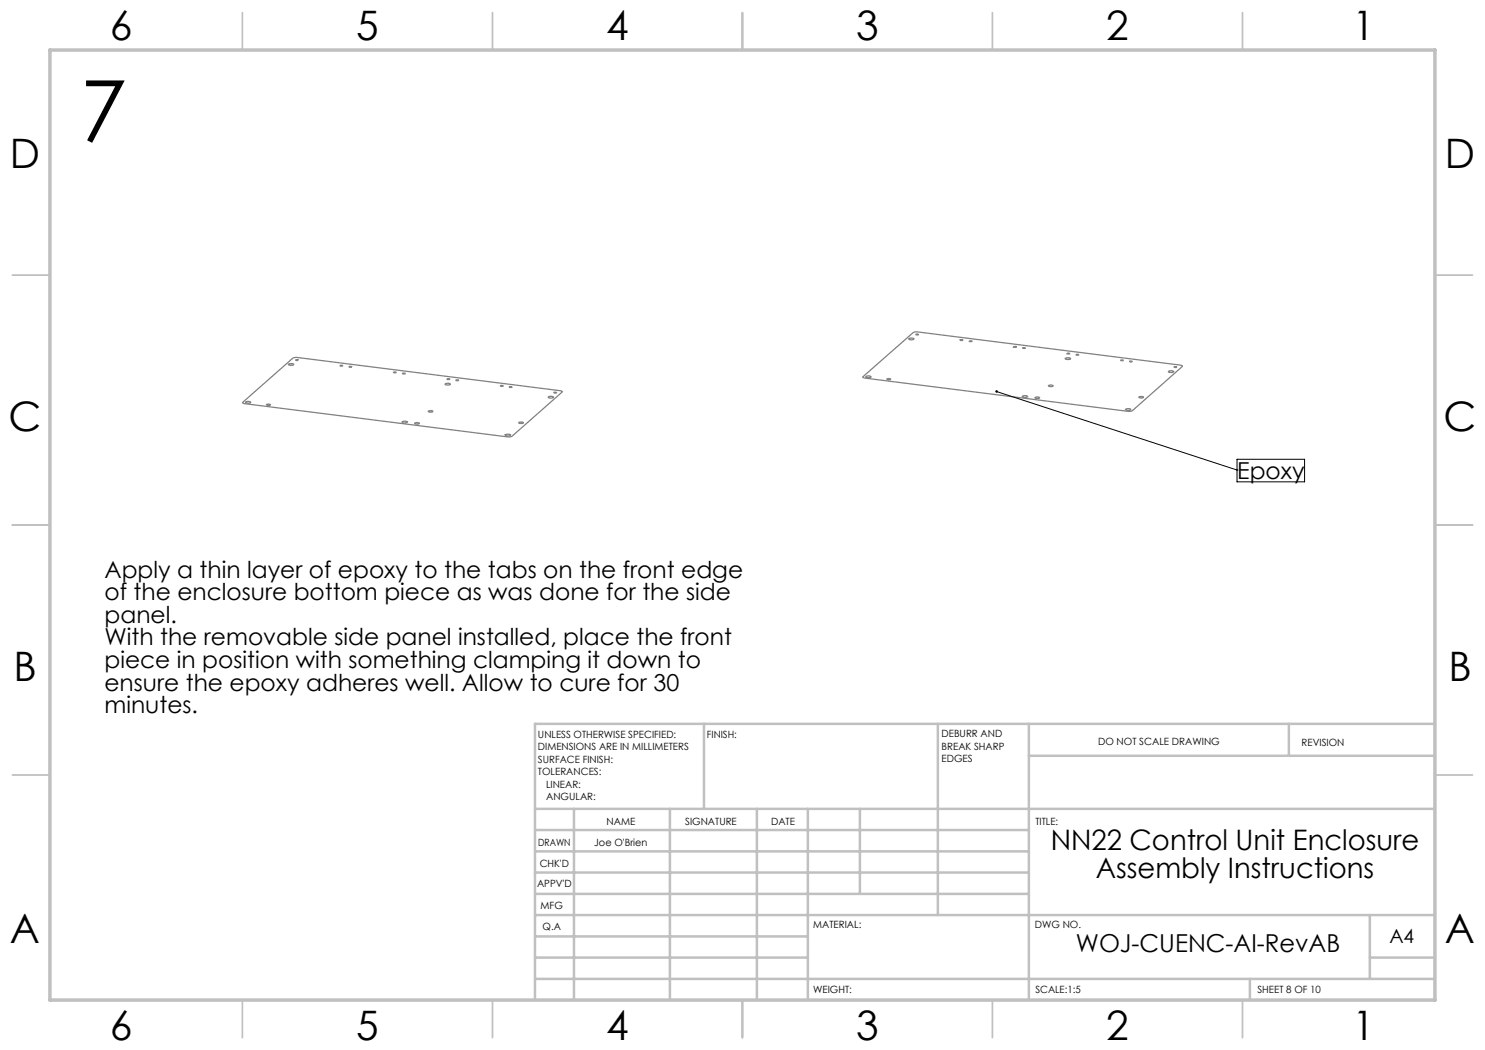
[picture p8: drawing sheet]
<svg xmlns="http://www.w3.org/2000/svg" width="297mm" height="210mm" viewBox="0 0 297 210" stroke-linecap="round" stroke-linejoin="round" font-family="sans-serif">
<g fill="none" stroke="#808080" stroke-width=".25">
<path d="M57.7 72.9a.76 .76 0 0 1 1 0l-.5 .2zM59.1 72h.6zM68 73.1l.5 .1zM69.8 73.3l.5 .1h-.4zM78.7 74.5h.5zM80.5 74.6l.5 .1-.4 .1zM89 76.8a.73 .73 0 0 1 1.1 .1 .8 .8 0 0 1-1.1-.1zM89.4 75.8h.5zM91.2 76l.5 .1-.3 .1zM100.2 77.1l.4 .1h-.4zM101.9 77.4h.5l-.4 .1zM109.7 79.3l1 .1a.64 .64 0 0 1-1 0z"/>
<path d="M110.8 78.5l.5 .1h-.3zM172.5 75.4l10.2-8.9 .5-.2 53.1 6.8 .2 .1-10.1 9-.6 .1-53-6.7zM173.2 75.3a.63 .63 0 0 1 1 .2h-.8l-.3-.1zM177.4 75.8l.4-.1 .3 .2-.4 .1zM181.8 67.7a.8 .8 0 0 1 1 .1 .83 .83 0 0 1-1-.1zM183.2 66.9l.4-.1 .1 .1zM192.1 68h.5zM193.9 68.3l.3-.2 .2 .2zM202.7 69.4l.2-.1 .4 .1zM204.5 79.3a.76 .76 0 0 1 1 .1 .87 .87 0 0 1-1-.1zM204.5 69.6l.5-.1 .1 .1zM207 79.5l.3-.1 .6 .1a.56 .56 0 0 1-.9 0z"/>
<path d="M209.7 77.1l.3-.1 .6 .1a.56 .56 0 0 1-.9 0zM213.1 71.7l.4-.2 .6 .2a.75 .75 0 0 1-1 0zM213.4 70.7l.2-.1 .4 .1zM215.2 70.9h.5l.1 .1zM224.2 72l.5 .1-.3 .1zM225.9 72.3h.5zM227.8 79.4l.2-.1 .7 .1a.6 .6 0 0 1-.9 0zM233.7 74.3a.67 .67 0 0 1 1 .1l-.7 .1zM234.8 73.4h.6l-.3 .1zM48.5 80.5l10.1-8.9 .6-.1 53.1 6.7 .2 .1-10.2 9-.5 .1-53.1-6.7zM49.1 80.4l.7-.1 .3 .1a.73 .73 0 0 1-1 .1zM53.3 80.9h.8a.45 .45 0 0 1-.8 0z"/>
<path d="M80.5 84.3l.6-.1 .4 .2a.77 .77 0 0 1-1.1 0zM83 84.6h.9a.56 .56 0 0 1-.9 0zM85.7 82.2l.3-.1 .6 .1a.56 .56 0 0 1-.9 0zM101 87a1.01 1.01 0 0 1 1.1 0 .87 .87 0 0 1-1.1 0zM103.8 84.5a.58 .58 0 0 1 .8 .1l-.6 .1zM225.1 81.9a.75 .75 0 0 1 1 0 .78 .78 0 0 1-1 0z"/>
</g>
<g fill="none" stroke="#c0c0c0" stroke-width=".35">
<path d="M48.5 2.5v7.5M98.5 2.5v7.5M148.5 2.5v7.5M198.5 2.5v7.5M248.5 2.5v7.5M2.5 55h7.5M287 55h7.5M2.5 105h7.5M287 105h7.5M2.5 155h7.5M287 155h7.5M48.5 200v7.5"/>
<path d="M98.5 200v7.5M148.5 200v7.5M198.5 200v7.5M248.5 200v7.5"/>
</g>
<g fill="none" stroke="#c0c0c0" stroke-width=".5">
<path d="M140.8 144.8v17M187.6 144.8v38.2M205.8 144.8v55.2M205.8 151.2h81.2M257.8 144.8v6.4M287 144.8h-180v55.2M107 161.8h180M107 178.8h98.8M107 174.5h98.8M107 170.3h98.8M107 166h98.8M114.8 161.8v38.2"/>
<path d="M134 161.8v38.2M151.4 161.8v38.2M161.6 161.8v38.2M172 161.8v17M107 195.8h180M107 191.5h54.6M107 187.3h54.6M107 183h180M250 195.8v4.2M274 191.5h13M274 183v12.8"/>
</g>
<path d="M10 10h277v190h-277z" fill="none" stroke="#c0c0c0" stroke-width=".7"/>
<path d="M199.3 78.3l48.1 15.7M247.4 94h.1M247.4 91.9h13.5v4.5h-13.5z" fill="none" stroke="#000" stroke-width=".2"/>
<path d="M199.1 78.2a.25 .25 0 0 1 .4-.2 .25 .25 0 0 1 0 .5 .25 .25 0 0 1-.4-.2h.2z" fill="#000"/>
<text font-size="16.9" x="16" y="28.3">7</text>
<g font-size="8.1">
<text x="22" y="8">6</text>
<text x="71.2" y="8">5</text>
<text x="121.2" y="8">4</text>
<text x="171.3" y="8">3</text>
<text x="221.3" y="8">2</text>
<text x="270.5" y="8">1</text>
<text x="2" y="33.6">D</text>
<text x="289" y="33.6">D</text>
<text x="1.7" y="86.1">C</text>
<text x="288.7" y="86.1">C</text>
<text x="2.7" y="136.1">B</text>
<text x="289.7" y="136.1">B</text>
<text x="2" y="188.6">A</text>
<text x="289" y="188.6">A</text>
<text x="22" y="208">6</text>
<text x="71.2" y="208">5</text>
<text x="121.2" y="208">4</text>
<text x="171.3" y="208">3</text>
<text x="221.3" y="208">2</text>
<text x="270.5" y="208">1</text>
</g>
<g font-size="5.6">
<text x="210.1" y="169.9">NN22 Control Unit Enclosure</text>
<text x="219.2" y="175.6">Assembly Instructions</text>
</g>
<text font-size="4.9" x="215.2" y="190.3">WOJ-CUENC-AI-RevAB</text>
<g font-size="4.7">
<text x="247.4" y="95.7">Epoxy</text>
<text x="20.9" y="115.5">Apply a thin layer of epoxy to the tabs on the front edge</text>
<text x="20.9" y="120">of the enclosure bottom piece as was done for the side</text>
<text x="20.9" y="124.6">panel.</text>
<text x="20.9" y="129.1">With the removable side panel installed, place the front</text>
<text x="20.9" y="133.6">piece in position with something clamping it down to</text>
<text x="20.9" y="138.1">ensure the epoxy adheres well. Allow to cure for 30</text>
<text x="20.9" y="142.7">minutes.</text>
</g>
<text font-size="3.9" x="277.9" y="188.5">A4</text>
<g font-size="2">
<text x="107.6" y="147.6">UNLESS OTHERWISE SPECIFIED:</text>
<text x="141.4" y="147.6">FINISH:</text>
<text x="188.3" y="147.5">DEBURR AND</text>
<text x="188.3" y="150">BREAK SHARP</text>
<text x="219.6" y="149">DO NOT SCALE DRAWING</text>
<text x="260.3" y="149.2">REVISION</text>
<text x="107.6" y="150.1">DIMENSIONS ARE IN MILLIMETERS</text>
<text x="107.6" y="152.6">SURFACE FINISH:</text>
<text x="107.6" y="155.1">TOLERANCES:</text>
<text x="188.3" y="152.5">EDGES</text>
<text x="109.2" y="157.6">LINEAR:</text>
<text x="109.2" y="160.1">ANGULAR:</text>
<text x="121.3" y="165">NAME</text>
<text x="137" y="164.9">SIGNATURE</text>
<text x="154.2" y="164.9">DATE</text>
<text x="207.1" y="164.9">TITLE:</text>
<text x="107.6" y="169.1">DRAWN</text>
<text x="107.9" y="173.3">CHK'D</text>
<text x="118.9" y="169.1">Joe O'Brien</text>
<text x="107.4" y="177.4">APPV'D</text>
<text x="108.1" y="181.8">MFG</text>
<text x="108.5" y="186">Q.A</text>
<text x="162.6" y="185.5">MATERIAL:</text>
<text x="207" y="185.5">DWG NO.</text>
<text x="162.6" y="198.5">WEIGHT:</text>
<text x="207.1" y="198.6">SCALE:1:5</text>
<text x="251.5" y="198.6">SHEET 8 OF 10</text>
</g>
</svg>
